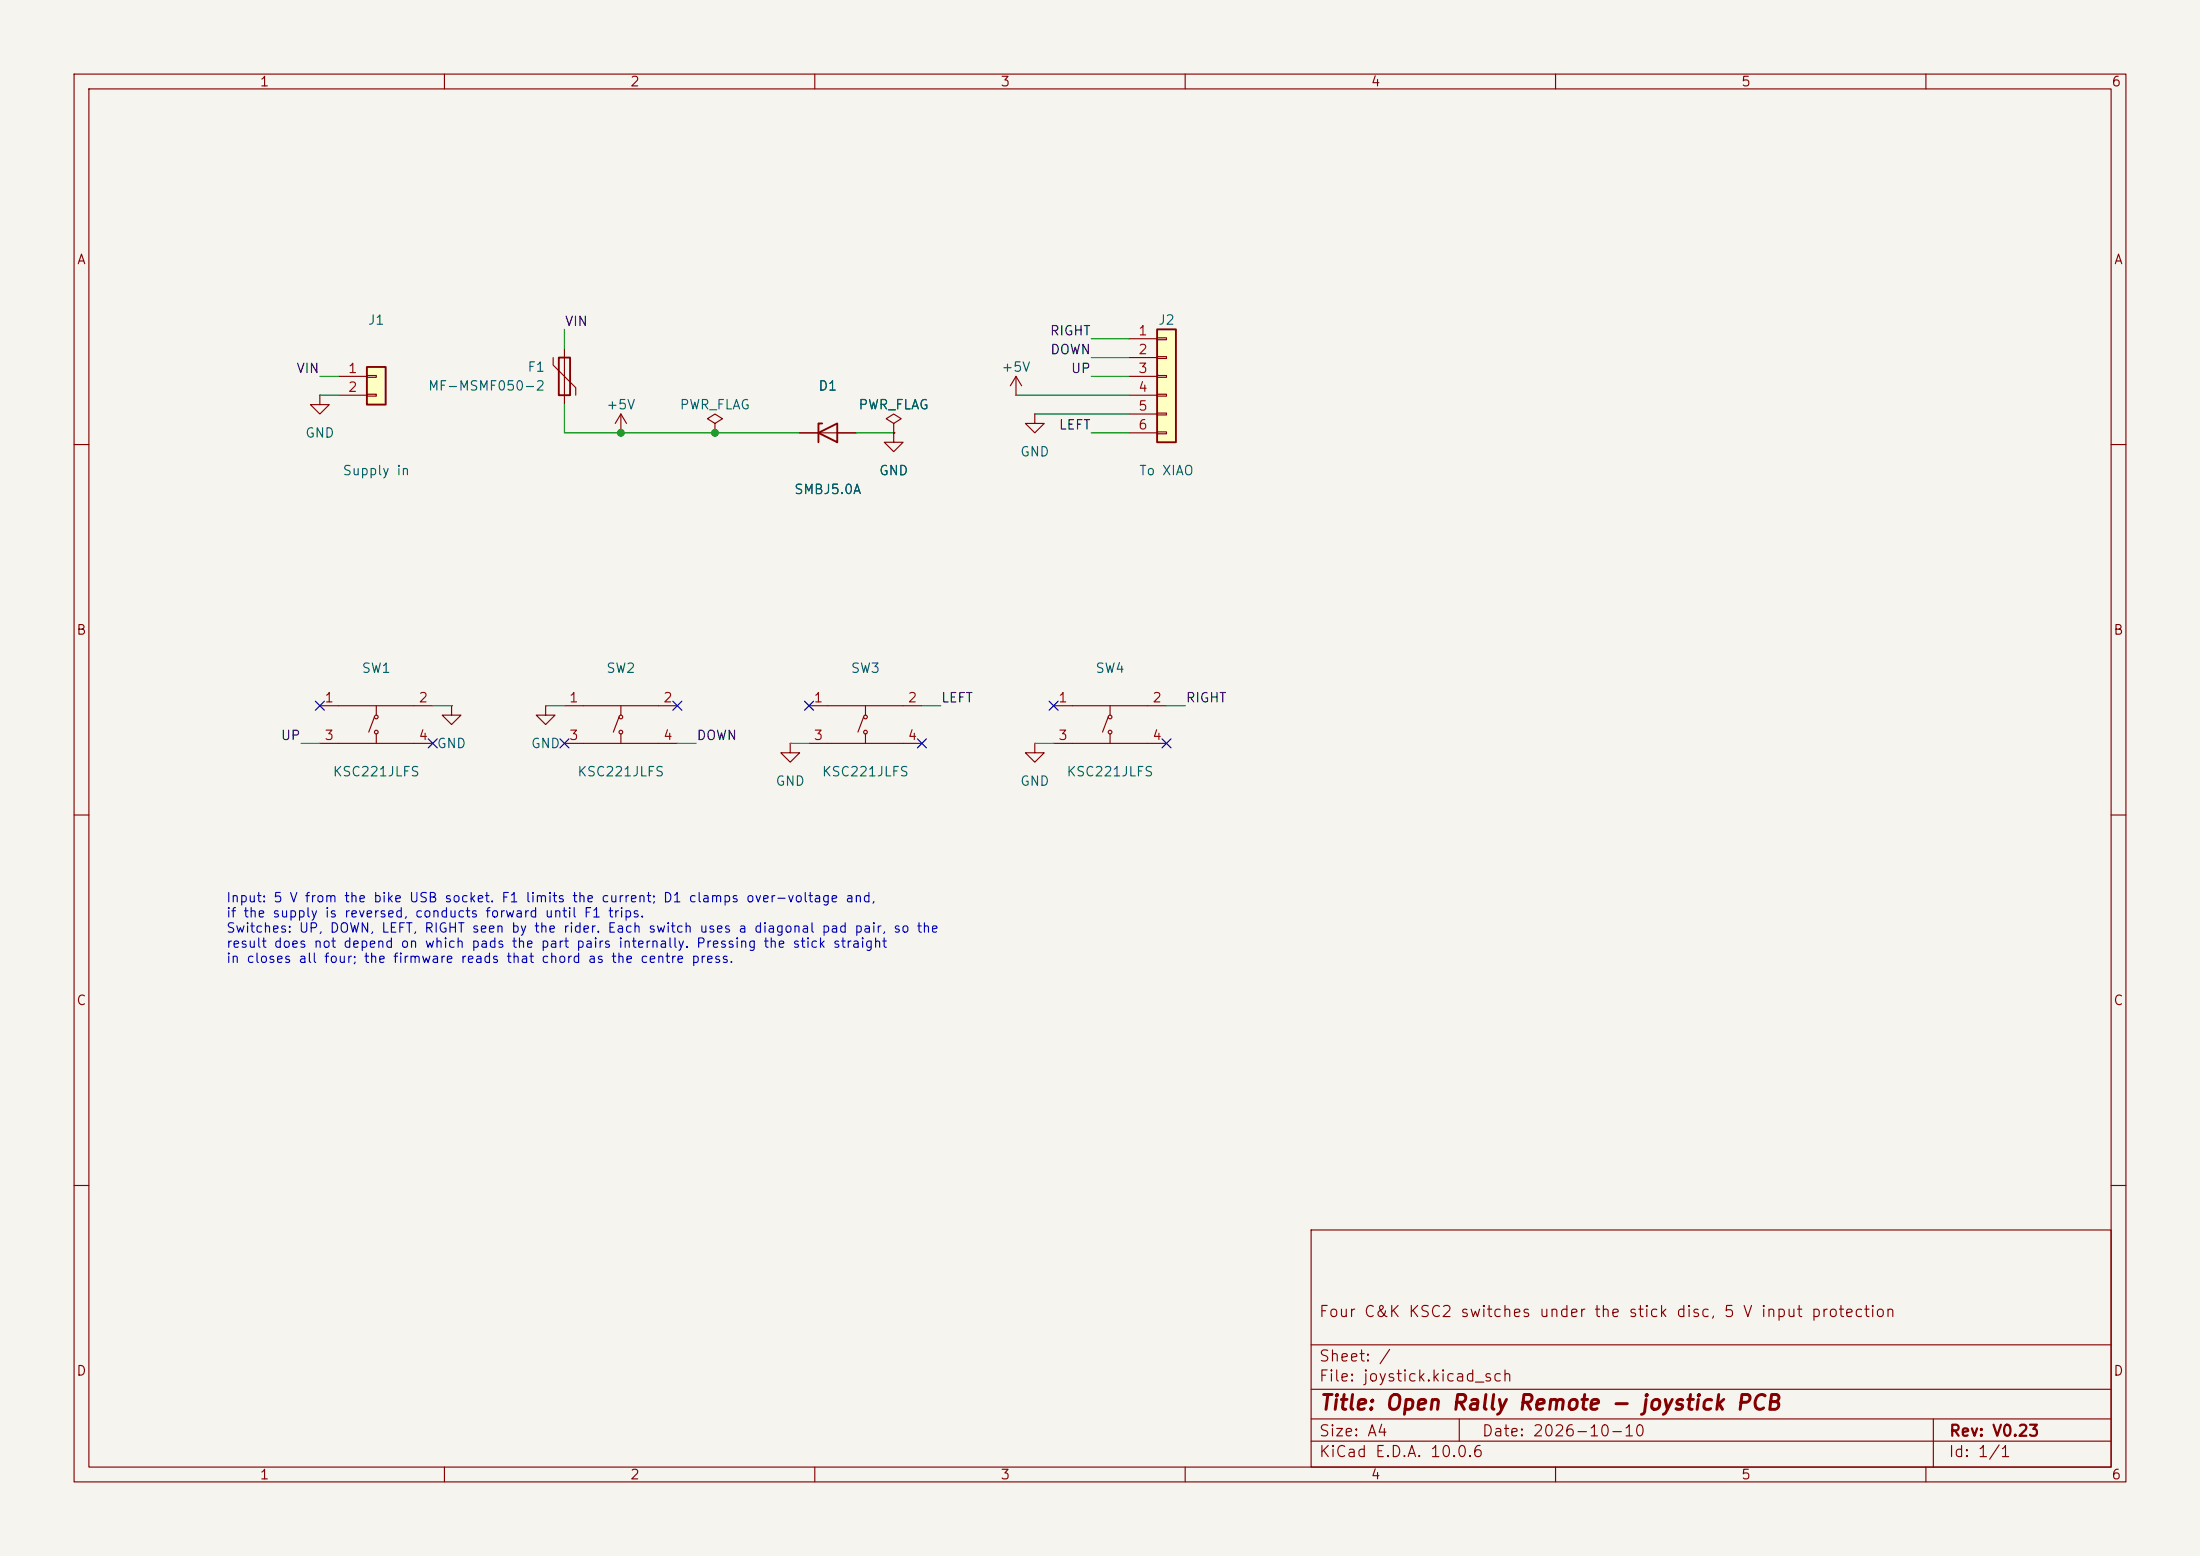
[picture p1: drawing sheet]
(kicad_sch (version 20250114) (generator "eeschema") (generator_version "9.0") (paper "A4")
(title_block (title "Open Rally Remote - joystick PCB") (date "2026-10-10") (rev "V0.23") (comment 1 "Four C&K KSC2 switches under the stick disc, 5 V input protection"))
(lib_symbols
 (symbol "Connector_Generic:Conn_01x02"
  (pin_names
   (offset 1.016) (hide yes))
  (exclude_from_sim no)
  (in_bom yes)
  (on_board yes)
  (in_pos_files yes)
  (duplicate_pin_numbers_are_jumpers no)
  (property "Reference" "J" (at 0 2.54 0) (show_name no) (do_not_autoplace no) (effects (font (size 1.27 1.27))))
  (property "Value" "Conn_01x02" (at 0 -5.08 0) (show_name no) (do_not_autoplace no) (effects (font (size 1.27 1.27))))
  (property "Footprint" "" (at 0 0 0) (show_name no) (do_not_autoplace no) (hide yes) (effects (font (size 1.27 1.27))))
  (property "Datasheet" "" (at 0 0 0) (show_name no) (do_not_autoplace no) (hide yes) (effects (font (size 1.27 1.27))))
  (property "Description" "Generic connector, single row, 01x02, script generated (kicad-library-utils/schlib/autogen/connector/)" (at 0 0 0) (show_name no) (do_not_autoplace no) (hide yes) (effects (font (size 1.27 1.27))))
  (symbol "Conn_01x02_1_1"
   (rectangle (start -1.27 1.27) (end 1.27 -3.81) (stroke (width 0.254) (type default)) (fill (type background)))
   (rectangle (start -1.27 0.127) (end 0 -0.127) (stroke (width 0.1524) (type default)) (fill (type none)))
   (rectangle (start -1.27 -2.413) (end 0 -2.667) (stroke (width 0.1524) (type default)) (fill (type none)))
   (pin passive line (at -5.08 0 0) (length 3.81) (name "Pin_1" (effects (font (size 1.27 1.27)))) (number "1" (effects (font (size 1.27 1.27)))))
   (pin passive line (at -5.08 -2.54 0) (length 3.81) (name "Pin_2" (effects (font (size 1.27 1.27)))) (number "2" (effects (font (size 1.27 1.27))))))
  (embedded_fonts no))
 (symbol "Device:Polyfuse"
  (pin_numbers (hide yes))
  (pin_names
   (offset 0))
  (exclude_from_sim no)
  (in_bom yes)
  (on_board yes)
  (in_pos_files yes)
  (duplicate_pin_numbers_are_jumpers no)
  (property "Reference" "F" (at -2.54 0 90) (show_name no) (do_not_autoplace no) (effects (font (size 1.27 1.27))))
  (property "Value" "Polyfuse" (at 2.54 0 90) (show_name no) (do_not_autoplace no) (effects (font (size 1.27 1.27))))
  (property "Footprint" "" (at 1.27 -5.08 0) (show_name no) (do_not_autoplace no) (hide yes) (effects (font (size 1.27 1.27)) (justify left)))
  (property "Datasheet" "" (at 0 0 0) (show_name no) (do_not_autoplace no) (hide yes) (effects (font (size 1.27 1.27))))
  (property "Description" "Resettable fuse, polymeric positive temperature coefficient" (at 0 0 0) (show_name no) (do_not_autoplace no) (hide yes) (effects (font (size 1.27 1.27))))
  (symbol "Polyfuse_0_1"
   (polyline (pts (xy -1.524 2.54) (xy -1.524 1.524) (xy 1.524 -1.524) (xy 1.524 -2.54)) (stroke (width 0) (type default)) (fill (type none)))
   (rectangle (start -0.762 2.54) (end 0.762 -2.54) (stroke (width 0.254) (type default)) (fill (type none)))
   (polyline (pts (xy 0 2.54) (xy 0 -2.54)) (stroke (width 0) (type default)) (fill (type none))))
  (symbol "Polyfuse_1_1"
   (pin passive line (at 0 3.81 270) (length 1.27) (name "" (effects (font (size 1.27 1.27)))) (number "1" (effects (font (size 1.27 1.27)))))
   (pin passive line (at 0 -3.81 90) (length 1.27) (name "" (effects (font (size 1.27 1.27)))) (number "2" (effects (font (size 1.27 1.27))))))
  (embedded_fonts no))
 (symbol "Device:D_Zener"
  (pin_numbers (hide yes))
  (pin_names
   (offset 1.016) (hide yes))
  (exclude_from_sim no)
  (in_bom yes)
  (on_board yes)
  (in_pos_files yes)
  (duplicate_pin_numbers_are_jumpers no)
  (property "Reference" "D" (at 0 2.54 0) (show_name no) (do_not_autoplace no) (effects (font (size 1.27 1.27))))
  (property "Value" "D_Zener" (at 0 -2.54 0) (show_name no) (do_not_autoplace no) (effects (font (size 1.27 1.27))))
  (property "Footprint" "" (at 0 0 0) (show_name no) (do_not_autoplace no) (hide yes) (effects (font (size 1.27 1.27))))
  (property "Datasheet" "" (at 0 0 0) (show_name no) (do_not_autoplace no) (hide yes) (effects (font (size 1.27 1.27))))
  (property "Description" "Zener diode" (at 0 0 0) (show_name no) (do_not_autoplace no) (hide yes) (effects (font (size 1.27 1.27))))
  (symbol "D_Zener_0_1"
   (polyline (pts (xy -1.27 -1.27) (xy -1.27 1.27) (xy -0.762 1.27)) (stroke (width 0.254) (type default)) (fill (type none)))
   (polyline (pts (xy 1.27 0) (xy -1.27 0)) (stroke (width 0) (type default)) (fill (type none)))
   (polyline (pts (xy 1.27 -1.27) (xy 1.27 1.27) (xy -1.27 0) (xy 1.27 -1.27)) (stroke (width 0.254) (type default)) (fill (type none))))
  (symbol "D_Zener_1_1"
   (pin passive line (at -3.81 0 0) (length 2.54) (name "K" (effects (font (size 1.27 1.27)))) (number "1" (effects (font (size 1.27 1.27)))))
   (pin passive line (at 3.81 0 180) (length 2.54) (name "A" (effects (font (size 1.27 1.27)))) (number "2" (effects (font (size 1.27 1.27))))))
  (embedded_fonts no))
 (symbol "power:GND"
  (power global)
  (pin_numbers (hide yes))
  (pin_names
   (offset 0) (hide yes))
  (exclude_from_sim no)
  (in_bom yes)
  (on_board yes)
  (in_pos_files yes)
  (duplicate_pin_numbers_are_jumpers no)
  (property "Reference" "#PWR" (at 0 -6.35 0) (show_name no) (do_not_autoplace no) (hide yes) (effects (font (size 1.27 1.27))))
  (property "Value" "GND" (at 0 -3.81 0) (show_name no) (do_not_autoplace no) (effects (font (size 1.27 1.27))))
  (property "Footprint" "" (at 0 0 0) (show_name no) (do_not_autoplace no) (hide yes) (effects (font (size 1.27 1.27))))
  (property "Datasheet" "" (at 0 0 0) (show_name no) (do_not_autoplace no) (hide yes) (effects (font (size 1.27 1.27))))
  (property "Description" "Power symbol creates a global label with name \"GND\" , ground" (at 0 0 0) (show_name no) (do_not_autoplace no) (hide yes) (effects (font (size 1.27 1.27))))
  (symbol "GND_0_1"
   (polyline (pts (xy 0 0) (xy 0 -1.27) (xy 1.27 -1.27) (xy 0 -2.54) (xy -1.27 -1.27) (xy 0 -1.27)) (stroke (width 0) (type default)) (fill (type none))))
  (symbol "GND_1_1"
   (pin power_in line (at 0 0 270) (length 0) (name "" (effects (font (size 1.27 1.27)))) (number "1" (effects (font (size 1.27 1.27))))))
  (embedded_fonts no))
 (symbol "power:+5V"
  (power global)
  (pin_numbers (hide yes))
  (pin_names
   (offset 0) (hide yes))
  (exclude_from_sim no)
  (in_bom yes)
  (on_board yes)
  (in_pos_files yes)
  (duplicate_pin_numbers_are_jumpers no)
  (property "Reference" "#PWR" (at 0 -3.81 0) (show_name no) (do_not_autoplace no) (hide yes) (effects (font (size 1.27 1.27))))
  (property "Value" "+5V" (at 0 3.556 0) (show_name no) (do_not_autoplace no) (effects (font (size 1.27 1.27))))
  (property "Footprint" "" (at 0 0 0) (show_name no) (do_not_autoplace no) (hide yes) (effects (font (size 1.27 1.27))))
  (property "Datasheet" "" (at 0 0 0) (show_name no) (do_not_autoplace no) (hide yes) (effects (font (size 1.27 1.27))))
  (property "Description" "Power symbol creates a global label with name \"+5V\"" (at 0 0 0) (show_name no) (do_not_autoplace no) (hide yes) (effects (font (size 1.27 1.27))))
  (symbol "+5V_0_1"
   (polyline (pts (xy -0.762 1.27) (xy 0 2.54)) (stroke (width 0) (type default)) (fill (type none)))
   (polyline (pts (xy 0 2.54) (xy 0.762 1.27)) (stroke (width 0) (type default)) (fill (type none)))
   (polyline (pts (xy 0 0) (xy 0 2.54)) (stroke (width 0) (type default)) (fill (type none))))
  (symbol "+5V_1_1"
   (pin power_in line (at 0 0 90) (length 0) (name "" (effects (font (size 1.27 1.27)))) (number "1" (effects (font (size 1.27 1.27))))))
  (embedded_fonts no))
 (symbol "power:PWR_FLAG"
  (power global)
  (pin_numbers (hide yes))
  (pin_names
   (offset 0) (hide yes))
  (exclude_from_sim no)
  (in_bom yes)
  (on_board yes)
  (in_pos_files yes)
  (duplicate_pin_numbers_are_jumpers no)
  (property "Reference" "#FLG" (at 0 1.905 0) (show_name no) (do_not_autoplace no) (hide yes) (effects (font (size 1.27 1.27))))
  (property "Value" "PWR_FLAG" (at 0 3.81 0) (show_name no) (do_not_autoplace no) (effects (font (size 1.27 1.27))))
  (property "Footprint" "" (at 0 0 0) (show_name no) (do_not_autoplace no) (hide yes) (effects (font (size 1.27 1.27))))
  (property "Datasheet" "" (at 0 0 0) (show_name no) (do_not_autoplace no) (hide yes) (effects (font (size 1.27 1.27))))
  (property "Description" "Special symbol for telling ERC where power comes from" (at 0 0 0) (show_name no) (do_not_autoplace no) (hide yes) (effects (font (size 1.27 1.27))))
  (symbol "PWR_FLAG_0_0"
   (pin power_out line (at 0 0 90) (length 0) (name "" (effects (font (size 1.27 1.27)))) (number "1" (effects (font (size 1.27 1.27))))))
  (symbol "PWR_FLAG_0_1"
   (polyline (pts (xy 0 0) (xy 0 1.27) (xy -1.016 1.905) (xy 0 2.54) (xy 1.016 1.905) (xy 0 1.27)) (stroke (width 0) (type default)) (fill (type none))))
  (embedded_fonts no))
 (symbol "Connector_Generic:Conn_01x06"
  (pin_names
   (offset 1.016) (hide yes))
  (exclude_from_sim no)
  (in_bom yes)
  (on_board yes)
  (in_pos_files yes)
  (duplicate_pin_numbers_are_jumpers no)
  (property "Reference" "J" (at 0 7.62 0) (show_name no) (do_not_autoplace no) (effects (font (size 1.27 1.27))))
  (property "Value" "Conn_01x06" (at 0 -10.16 0) (show_name no) (do_not_autoplace no) (effects (font (size 1.27 1.27))))
  (property "Footprint" "" (at 0 0 0) (show_name no) (do_not_autoplace no) (hide yes) (effects (font (size 1.27 1.27))))
  (property "Datasheet" "" (at 0 0 0) (show_name no) (do_not_autoplace no) (hide yes) (effects (font (size 1.27 1.27))))
  (property "Description" "Generic connector, single row, 01x06, script generated (kicad-library-utils/schlib/autogen/connector/)" (at 0 0 0) (show_name no) (do_not_autoplace no) (hide yes) (effects (font (size 1.27 1.27))))
  (symbol "Conn_01x06_1_1"
   (rectangle (start -1.27 6.35) (end 1.27 -8.89) (stroke (width 0.254) (type default)) (fill (type background)))
   (rectangle (start -1.27 5.207) (end 0 4.953) (stroke (width 0.1524) (type default)) (fill (type none)))
   (rectangle (start -1.27 2.667) (end 0 2.413) (stroke (width 0.1524) (type default)) (fill (type none)))
   (rectangle (start -1.27 0.127) (end 0 -0.127) (stroke (width 0.1524) (type default)) (fill (type none)))
   (rectangle (start -1.27 -2.413) (end 0 -2.667) (stroke (width 0.1524) (type default)) (fill (type none)))
   (rectangle (start -1.27 -4.953) (end 0 -5.207) (stroke (width 0.1524) (type default)) (fill (type none)))
   (rectangle (start -1.27 -7.493) (end 0 -7.747) (stroke (width 0.1524) (type default)) (fill (type none)))
   (pin passive line (at -5.08 5.08 0) (length 3.81) (name "Pin_1" (effects (font (size 1.27 1.27)))) (number "1" (effects (font (size 1.27 1.27)))))
   (pin passive line (at -5.08 2.54 0) (length 3.81) (name "Pin_2" (effects (font (size 1.27 1.27)))) (number "2" (effects (font (size 1.27 1.27)))))
   (pin passive line (at -5.08 0 0) (length 3.81) (name "Pin_3" (effects (font (size 1.27 1.27)))) (number "3" (effects (font (size 1.27 1.27)))))
   (pin passive line (at -5.08 -2.54 0) (length 3.81) (name "Pin_4" (effects (font (size 1.27 1.27)))) (number "4" (effects (font (size 1.27 1.27)))))
   (pin passive line (at -5.08 -5.08 0) (length 3.81) (name "Pin_5" (effects (font (size 1.27 1.27)))) (number "5" (effects (font (size 1.27 1.27)))))
   (pin passive line (at -5.08 -7.62 0) (length 3.81) (name "Pin_6" (effects (font (size 1.27 1.27)))) (number "6" (effects (font (size 1.27 1.27))))))
  (embedded_fonts no))
 (symbol "orr:KSC221JLFS"
  (pin_names
   (offset 1.016) (hide yes))
  (exclude_from_sim no)
  (in_bom yes)
  (on_board yes)
  (property "Reference" "SW" (at 0 6.35 0) (effects (font (size 1.27 1.27))))
  (property "Value" "KSC221JLFS" (at 0 -7.62 0) (effects (font (size 1.27 1.27))))
  (property "Footprint" "orr:KSC2_SMD_6.2x6.2mm" (at 0 -10.16 0) (effects (font (size 1.27 1.27)) (hide yes)))
  (property "Datasheet" "https://www.lcsc.com/product-detail/C221726.html" (at 0 -12.7 0) (effects (font (size 1.27 1.27)) (hide yes)))
  (property "Description" "C&K KSC2 sealed tact switch, 6.2 x 6.2 mm, SMT, 2 N; pins 1-2 and 3-4 are paired per the LCSC symbol" (at 0 0 0) (effects (font (size 1.27 1.27)) (hide yes)))
  (symbol "KSC221JLFS_0_1"
   (polyline (pts (xy -5.08 1.27) (xy 5.08 1.27)) (stroke (width 0) (type default)) (fill (type none)))
   (polyline (pts (xy -5.08 -3.81) (xy 5.08 -3.81)) (stroke (width 0) (type default)) (fill (type none)))
   (polyline (pts (xy 0 1.27) (xy 0 0)) (stroke (width 0) (type default)) (fill (type none)))
   (polyline (pts (xy 0 -3.81) (xy 0 -2.54)) (stroke (width 0) (type default)) (fill (type none)))
   (polyline (pts (xy -0.25 -0.25) (xy -1.02 -2.29)) (stroke (width 0) (type default)) (fill (type none)))
   (circle (center 0 -0.25) (radius 0.25) (stroke (width 0) (type default)) (fill (type none)))
   (circle (center 0 -2.29) (radius 0.25) (stroke (width 0) (type default)) (fill (type none))))
  (symbol "KSC221JLFS_1_1"
   (pin passive line (at -7.62 1.27 0) (length 2.54) (name "1" (effects (font (size 1.27 1.27)))) (number "1" (effects (font (size 1.27 1.27)))))
   (pin passive line (at 7.62 1.27 180) (length 2.54) (name "2" (effects (font (size 1.27 1.27)))) (number "2" (effects (font (size 1.27 1.27)))))
   (pin passive line (at -7.62 -3.81 0) (length 2.54) (name "3" (effects (font (size 1.27 1.27)))) (number "3" (effects (font (size 1.27 1.27)))))
   (pin passive line (at 7.62 -3.81 180) (length 2.54) (name "4" (effects (font (size 1.27 1.27)))) (number "4" (effects (font (size 1.27 1.27))))))
  (embedded_fonts no)))
(symbol (lib_id "Connector_Generic:Conn_01x02") (at 50.80 50.80 0) (unit 1) (exclude_from_sim no) (in_bom no) (on_board yes) (dnp no) (property "Reference" "J1" (at 50.80 43.18 0) (effects (font (size 1.27 1.27)))) (property "Value" "Supply in" (at 50.80 63.50 0) (effects (font (size 1.27 1.27)))) (property "Footprint" "orr:WirePads_1x02_P2.4mm" (at 50.80 50.80 0) (effects (font (size 1.27 1.27)) (hide yes))) (property "Datasheet" "" (at 50.80 50.80 0) (effects (font (size 1.27 1.27)) (hide yes))) (pin "1") (pin "2"))
(symbol (lib_id "Device:Polyfuse") (at 76.20 50.80 0) (unit 1) (exclude_from_sim no) (in_bom yes) (on_board yes) (dnp no) (property "Reference" "F1" (at 73.66 49.53 0) (effects (font (size 1.27 1.27)) (justify right))) (property "Value" "MF-MSMF050-2" (at 73.66 52.07 0) (effects (font (size 1.27 1.27)) (justify right))) (property "Footprint" "Fuse:Fuse_1812_4532Metric" (at 76.20 50.80 0) (effects (font (size 1.27 1.27)) (hide yes))) (property "Datasheet" "" (at 76.20 50.80 0) (effects (font (size 1.27 1.27)) (hide yes))) (property "Manufacturer" "Bourns" (at 76.20 50.80 0) (effects (font (size 1.27 1.27)) (hide yes))) (property "MPN" "MF-MSMF050-2" (at 76.20 50.80 0) (effects (font (size 1.27 1.27)) (hide yes))) (property "LCSC" "C17313" (at 76.20 50.80 0) (effects (font (size 1.27 1.27)) (hide yes))) (property "Description" "PTC resettable fuse, 0.5 A hold, 1 A trip, 15 V, 1812" (at 76.20 50.80 0) (effects (font (size 1.27 1.27)) (hide yes))) (pin "1") (pin "2"))
(symbol (lib_id "Device:D_Zener") (at 111.76 58.42 0) (unit 1) (exclude_from_sim no) (in_bom yes) (on_board yes) (dnp no) (property "Reference" "D1" (at 111.76 52.07 0) (effects (font (size 1.27 1.27)))) (property "Value" "SMBJ5.0A" (at 111.76 66.04 0) (effects (font (size 1.27 1.27)))) (property "Footprint" "Diode_SMD:D_SMB" (at 111.76 58.42 0) (effects (font (size 1.27 1.27)) (hide yes))) (property "Datasheet" "" (at 111.76 58.42 0) (effects (font (size 1.27 1.27)) (hide yes))) (property "Manufacturer" "Littelfuse" (at 111.76 58.42 0) (effects (font (size 1.27 1.27)) (hide yes))) (property "MPN" "SMBJ5.0A" (at 111.76 58.42 0) (effects (font (size 1.27 1.27)) (hide yes))) (property "LCSC" "C83333" (at 111.76 58.42 0) (effects (font (size 1.27 1.27)) (hide yes))) (property "Description" "Unidirectional TVS, 600 W, 5.0 V stand-off, SMB" (at 111.76 58.42 0) (effects (font (size 1.27 1.27)) (hide yes))) (pin "1") (pin "2"))
(wire (pts (xy 45.72 50.80) (xy 43.18 50.80)) (stroke (width 0) (type default)))
(label "VIN" (at 43.18 50.80 180) (effects (font (size 1.27 1.27)) (justify right bottom)))
(wire (pts (xy 76.20 46.99) (xy 76.20 44.45)) (stroke (width 0) (type default)))
(label "VIN" (at 76.20 44.45 0) (effects (font (size 1.27 1.27)) (justify left bottom)))
(wire (pts (xy 45.72 53.34) (xy 43.18 53.34)) (stroke (width 0) (type default)))
(symbol (lib_id "power:GND") (at 43.18 53.34 0) (unit 1) (exclude_from_sim no) (in_bom no) (on_board no) (dnp no) (property "Reference" "#PWR01" (at 43.18 57.15 0) (effects (font (size 1.27 1.27)) (hide yes))) (property "Value" "GND" (at 43.18 58.42 0) (effects (font (size 1.27 1.27)))) (property "Footprint" "" (at 43.18 53.34 0) (effects (font (size 1.27 1.27)) (hide yes))) (property "Datasheet" "" (at 43.18 53.34 0) (effects (font (size 1.27 1.27)) (hide yes))) (pin "1"))
(wire (pts (xy 76.20 54.61) (xy 76.20 58.42)) (stroke (width 0) (type default)))
(wire (pts (xy 76.20 58.42) (xy 83.82 58.42)) (stroke (width 0) (type default)))
(wire (pts (xy 83.82 58.42) (xy 96.52 58.42)) (stroke (width 0) (type default)))
(wire (pts (xy 96.52 58.42) (xy 107.95 58.42)) (stroke (width 0) (type default)))
(junction (at 83.82 58.42) (diameter 0) (color 0 0 0 0))
(junction (at 96.52 58.42) (diameter 0) (color 0 0 0 0))
(symbol (lib_id "power:+5V") (at 83.82 58.42 0) (unit 1) (exclude_from_sim no) (in_bom no) (on_board no) (dnp no) (property "Reference" "#PWR02" (at 83.82 62.23 0) (effects (font (size 1.27 1.27)) (hide yes))) (property "Value" "+5V" (at 83.82 54.61 0) (effects (font (size 1.27 1.27)))) (property "Footprint" "" (at 83.82 58.42 0) (effects (font (size 1.27 1.27)) (hide yes))) (property "Datasheet" "" (at 83.82 58.42 0) (effects (font (size 1.27 1.27)) (hide yes))) (pin "1"))
(symbol (lib_id "power:PWR_FLAG") (at 96.52 58.42 0) (unit 1) (exclude_from_sim no) (in_bom no) (on_board no) (dnp no) (property "Reference" "#FLG03" (at 96.52 62.23 0) (effects (font (size 1.27 1.27)) (hide yes))) (property "Value" "PWR_FLAG" (at 96.52 54.61 0) (effects (font (size 1.27 1.27)))) (property "Footprint" "" (at 96.52 58.42 0) (effects (font (size 1.27 1.27)) (hide yes))) (property "Datasheet" "" (at 96.52 58.42 0) (effects (font (size 1.27 1.27)) (hide yes))) (pin "1"))
(wire (pts (xy 115.57 58.42) (xy 120.65 58.42)) (stroke (width 0) (type default)))
(symbol (lib_id "power:PWR_FLAG") (at 120.65 58.42 0) (unit 1) (exclude_from_sim no) (in_bom no) (on_board no) (dnp no) (property "Reference" "#FLG04" (at 120.65 62.23 0) (effects (font (size 1.27 1.27)) (hide yes))) (property "Value" "PWR_FLAG" (at 120.65 54.61 0) (effects (font (size 1.27 1.27)))) (property "Footprint" "" (at 120.65 58.42 0) (effects (font (size 1.27 1.27)) (hide yes))) (property "Datasheet" "" (at 120.65 58.42 0) (effects (font (size 1.27 1.27)) (hide yes))) (pin "1"))
(symbol (lib_id "power:GND") (at 120.65 58.42 0) (unit 1) (exclude_from_sim no) (in_bom no) (on_board no) (dnp no) (property "Reference" "#PWR05" (at 120.65 62.23 0) (effects (font (size 1.27 1.27)) (hide yes))) (property "Value" "GND" (at 120.65 63.50 0) (effects (font (size 1.27 1.27)))) (property "Footprint" "" (at 120.65 58.42 0) (effects (font (size 1.27 1.27)) (hide yes))) (property "Datasheet" "" (at 120.65 58.42 0) (effects (font (size 1.27 1.27)) (hide yes))) (pin "1"))
(symbol (lib_id "Connector_Generic:Conn_01x06") (at 157.48 50.80 0) (unit 1) (exclude_from_sim no) (in_bom no) (on_board yes) (dnp no) (property "Reference" "J2" (at 157.48 43.18 0) (effects (font (size 1.27 1.27)))) (property "Value" "To XIAO" (at 157.48 63.50 0) (effects (font (size 1.27 1.27)))) (property "Footprint" "orr:WirePads_1x06_P2.1mm" (at 157.48 50.80 0) (effects (font (size 1.27 1.27)) (hide yes))) (property "Datasheet" "" (at 157.48 50.80 0) (effects (font (size 1.27 1.27)) (hide yes))) (pin "1") (pin "2") (pin "3") (pin "4") (pin "5") (pin "6"))
(wire (pts (xy 152.40 45.72) (xy 147.32 45.72)) (stroke (width 0) (type default)))
(label "RIGHT" (at 147.32 45.72 180) (effects (font (size 1.27 1.27)) (justify right bottom)))
(wire (pts (xy 152.40 48.26) (xy 147.32 48.26)) (stroke (width 0) (type default)))
(label "DOWN" (at 147.32 48.26 180) (effects (font (size 1.27 1.27)) (justify right bottom)))
(wire (pts (xy 152.40 50.80) (xy 147.32 50.80)) (stroke (width 0) (type default)))
(label "UP" (at 147.32 50.80 180) (effects (font (size 1.27 1.27)) (justify right bottom)))
(wire (pts (xy 152.40 53.34) (xy 137.16 53.34)) (stroke (width 0) (type default)))
(symbol (lib_id "power:+5V") (at 137.16 53.34 0) (unit 1) (exclude_from_sim no) (in_bom no) (on_board no) (dnp no) (property "Reference" "#PWR06" (at 137.16 57.15 0) (effects (font (size 1.27 1.27)) (hide yes))) (property "Value" "+5V" (at 137.16 49.53 0) (effects (font (size 1.27 1.27)))) (property "Footprint" "" (at 137.16 53.34 0) (effects (font (size 1.27 1.27)) (hide yes))) (property "Datasheet" "" (at 137.16 53.34 0) (effects (font (size 1.27 1.27)) (hide yes))) (pin "1"))
(wire (pts (xy 152.40 55.88) (xy 139.70 55.88)) (stroke (width 0) (type default)))
(symbol (lib_id "power:GND") (at 139.70 55.88 0) (unit 1) (exclude_from_sim no) (in_bom no) (on_board no) (dnp no) (property "Reference" "#PWR07" (at 139.70 59.69 0) (effects (font (size 1.27 1.27)) (hide yes))) (property "Value" "GND" (at 139.70 60.96 0) (effects (font (size 1.27 1.27)))) (property "Footprint" "" (at 139.70 55.88 0) (effects (font (size 1.27 1.27)) (hide yes))) (property "Datasheet" "" (at 139.70 55.88 0) (effects (font (size 1.27 1.27)) (hide yes))) (pin "1"))
(wire (pts (xy 152.40 58.42) (xy 147.32 58.42)) (stroke (width 0) (type default)))
(label "LEFT" (at 147.32 58.42 180) (effects (font (size 1.27 1.27)) (justify right bottom)))
(symbol (lib_id "orr:KSC221JLFS") (at 50.80 96.52 0) (unit 1) (exclude_from_sim no) (in_bom yes) (on_board yes) (dnp no) (property "Reference" "SW1" (at 50.80 90.17 0) (effects (font (size 1.27 1.27)))) (property "Value" "KSC221JLFS" (at 50.80 104.14 0) (effects (font (size 1.27 1.27)))) (property "Footprint" "orr:KSC2_SMD_6.2x6.2mm" (at 50.80 96.52 0) (effects (font (size 1.27 1.27)) (hide yes))) (property "Datasheet" "" (at 50.80 96.52 0) (effects (font (size 1.27 1.27)) (hide yes))) (property "Manufacturer" "C&K" (at 50.80 96.52 0) (effects (font (size 1.27 1.27)) (hide yes))) (property "MPN" "KSC221JLFS" (at 50.80 96.52 0) (effects (font (size 1.27 1.27)) (hide yes))) (property "LCSC" "C221726" (at 50.80 96.52 0) (effects (font (size 1.27 1.27)) (hide yes))) (pin "1") (pin "2") (pin "3") (pin "4"))
(no_connect (at 43.18 95.25))
(wire (pts (xy 58.42 95.25) (xy 60.96 95.25)) (stroke (width 0) (type default)))
(symbol (lib_id "power:GND") (at 60.96 95.25 0) (unit 1) (exclude_from_sim no) (in_bom no) (on_board no) (dnp no) (property "Reference" "#PWR08" (at 60.96 99.06 0) (effects (font (size 1.27 1.27)) (hide yes))) (property "Value" "GND" (at 60.96 100.33 0) (effects (font (size 1.27 1.27)))) (property "Footprint" "" (at 60.96 95.25 0) (effects (font (size 1.27 1.27)) (hide yes))) (property "Datasheet" "" (at 60.96 95.25 0) (effects (font (size 1.27 1.27)) (hide yes))) (pin "1"))
(wire (pts (xy 43.18 100.33) (xy 40.64 100.33)) (stroke (width 0) (type default)))
(label "UP" (at 40.64 100.33 180) (effects (font (size 1.27 1.27)) (justify right bottom)))
(no_connect (at 58.42 100.33))
(symbol (lib_id "orr:KSC221JLFS") (at 83.82 96.52 0) (unit 1) (exclude_from_sim no) (in_bom yes) (on_board yes) (dnp no) (property "Reference" "SW2" (at 83.82 90.17 0) (effects (font (size 1.27 1.27)))) (property "Value" "KSC221JLFS" (at 83.82 104.14 0) (effects (font (size 1.27 1.27)))) (property "Footprint" "orr:KSC2_SMD_6.2x6.2mm" (at 83.82 96.52 0) (effects (font (size 1.27 1.27)) (hide yes))) (property "Datasheet" "" (at 83.82 96.52 0) (effects (font (size 1.27 1.27)) (hide yes))) (property "Manufacturer" "C&K" (at 83.82 96.52 0) (effects (font (size 1.27 1.27)) (hide yes))) (property "MPN" "KSC221JLFS" (at 83.82 96.52 0) (effects (font (size 1.27 1.27)) (hide yes))) (property "LCSC" "C221726" (at 83.82 96.52 0) (effects (font (size 1.27 1.27)) (hide yes))) (pin "1") (pin "2") (pin "3") (pin "4"))
(wire (pts (xy 76.20 95.25) (xy 73.66 95.25)) (stroke (width 0) (type default)))
(symbol (lib_id "power:GND") (at 73.66 95.25 0) (unit 1) (exclude_from_sim no) (in_bom no) (on_board no) (dnp no) (property "Reference" "#PWR09" (at 73.66 99.06 0) (effects (font (size 1.27 1.27)) (hide yes))) (property "Value" "GND" (at 73.66 100.33 0) (effects (font (size 1.27 1.27)))) (property "Footprint" "" (at 73.66 95.25 0) (effects (font (size 1.27 1.27)) (hide yes))) (property "Datasheet" "" (at 73.66 95.25 0) (effects (font (size 1.27 1.27)) (hide yes))) (pin "1"))
(no_connect (at 91.44 95.25))
(no_connect (at 76.20 100.33))
(wire (pts (xy 91.44 100.33) (xy 93.98 100.33)) (stroke (width 0) (type default)))
(label "DOWN" (at 93.98 100.33 0) (effects (font (size 1.27 1.27)) (justify left bottom)))
(symbol (lib_id "orr:KSC221JLFS") (at 116.84 96.52 0) (unit 1) (exclude_from_sim no) (in_bom yes) (on_board yes) (dnp no) (property "Reference" "SW3" (at 116.84 90.17 0) (effects (font (size 1.27 1.27)))) (property "Value" "KSC221JLFS" (at 116.84 104.14 0) (effects (font (size 1.27 1.27)))) (property "Footprint" "orr:KSC2_SMD_6.2x6.2mm" (at 116.84 96.52 0) (effects (font (size 1.27 1.27)) (hide yes))) (property "Datasheet" "" (at 116.84 96.52 0) (effects (font (size 1.27 1.27)) (hide yes))) (property "Manufacturer" "C&K" (at 116.84 96.52 0) (effects (font (size 1.27 1.27)) (hide yes))) (property "MPN" "KSC221JLFS" (at 116.84 96.52 0) (effects (font (size 1.27 1.27)) (hide yes))) (property "LCSC" "C221726" (at 116.84 96.52 0) (effects (font (size 1.27 1.27)) (hide yes))) (pin "1") (pin "2") (pin "3") (pin "4"))
(no_connect (at 109.22 95.25))
(wire (pts (xy 124.46 95.25) (xy 127.00 95.25)) (stroke (width 0) (type default)))
(label "LEFT" (at 127.00 95.25 0) (effects (font (size 1.27 1.27)) (justify left bottom)))
(wire (pts (xy 109.22 100.33) (xy 106.68 100.33)) (stroke (width 0) (type default)))
(symbol (lib_id "power:GND") (at 106.68 100.33 0) (unit 1) (exclude_from_sim no) (in_bom no) (on_board no) (dnp no) (property "Reference" "#PWR10" (at 106.68 104.14 0) (effects (font (size 1.27 1.27)) (hide yes))) (property "Value" "GND" (at 106.68 105.41 0) (effects (font (size 1.27 1.27)))) (property "Footprint" "" (at 106.68 100.33 0) (effects (font (size 1.27 1.27)) (hide yes))) (property "Datasheet" "" (at 106.68 100.33 0) (effects (font (size 1.27 1.27)) (hide yes))) (pin "1"))
(no_connect (at 124.46 100.33))
(symbol (lib_id "orr:KSC221JLFS") (at 149.86 96.52 0) (unit 1) (exclude_from_sim no) (in_bom yes) (on_board yes) (dnp no) (property "Reference" "SW4" (at 149.86 90.17 0) (effects (font (size 1.27 1.27)))) (property "Value" "KSC221JLFS" (at 149.86 104.14 0) (effects (font (size 1.27 1.27)))) (property "Footprint" "orr:KSC2_SMD_6.2x6.2mm" (at 149.86 96.52 0) (effects (font (size 1.27 1.27)) (hide yes))) (property "Datasheet" "" (at 149.86 96.52 0) (effects (font (size 1.27 1.27)) (hide yes))) (property "Manufacturer" "C&K" (at 149.86 96.52 0) (effects (font (size 1.27 1.27)) (hide yes))) (property "MPN" "KSC221JLFS" (at 149.86 96.52 0) (effects (font (size 1.27 1.27)) (hide yes))) (property "LCSC" "C221726" (at 149.86 96.52 0) (effects (font (size 1.27 1.27)) (hide yes))) (pin "1") (pin "2") (pin "3") (pin "4"))
(no_connect (at 142.24 95.25))
(wire (pts (xy 157.48 95.25) (xy 160.02 95.25)) (stroke (width 0) (type default)))
(label "RIGHT" (at 160.02 95.25 0) (effects (font (size 1.27 1.27)) (justify left bottom)))
(wire (pts (xy 142.24 100.33) (xy 139.70 100.33)) (stroke (width 0) (type default)))
(symbol (lib_id "power:GND") (at 139.70 100.33 0) (unit 1) (exclude_from_sim no) (in_bom no) (on_board no) (dnp no) (property "Reference" "#PWR11" (at 139.70 104.14 0) (effects (font (size 1.27 1.27)) (hide yes))) (property "Value" "GND" (at 139.70 105.41 0) (effects (font (size 1.27 1.27)))) (property "Footprint" "" (at 139.70 100.33 0) (effects (font (size 1.27 1.27)) (hide yes))) (property "Datasheet" "" (at 139.70 100.33 0) (effects (font (size 1.27 1.27)) (hide yes))) (pin "1"))
(no_connect (at 157.48 100.33))
(text "Input: 5 V from the bike USB socket. F1 limits the current; D1 clamps over-voltage and,\nif the supply is reversed, conducts forward until F1 trips.\nSwitches: UP, DOWN, LEFT, RIGHT seen by the rider. Each switch uses a diagonal pad pair, so the\nresult does not depend on which pads the part pairs internally. Pressing the stick straight\nin closes all four; the firmware reads that chord as the centre press." (exclude_from_sim no) (at 30.48 120.65 0) (effects (font (size 1.27 1.27)) (justify left top)))
(sheet_instances (path "" (page "1")))
(embedded_fonts no))
